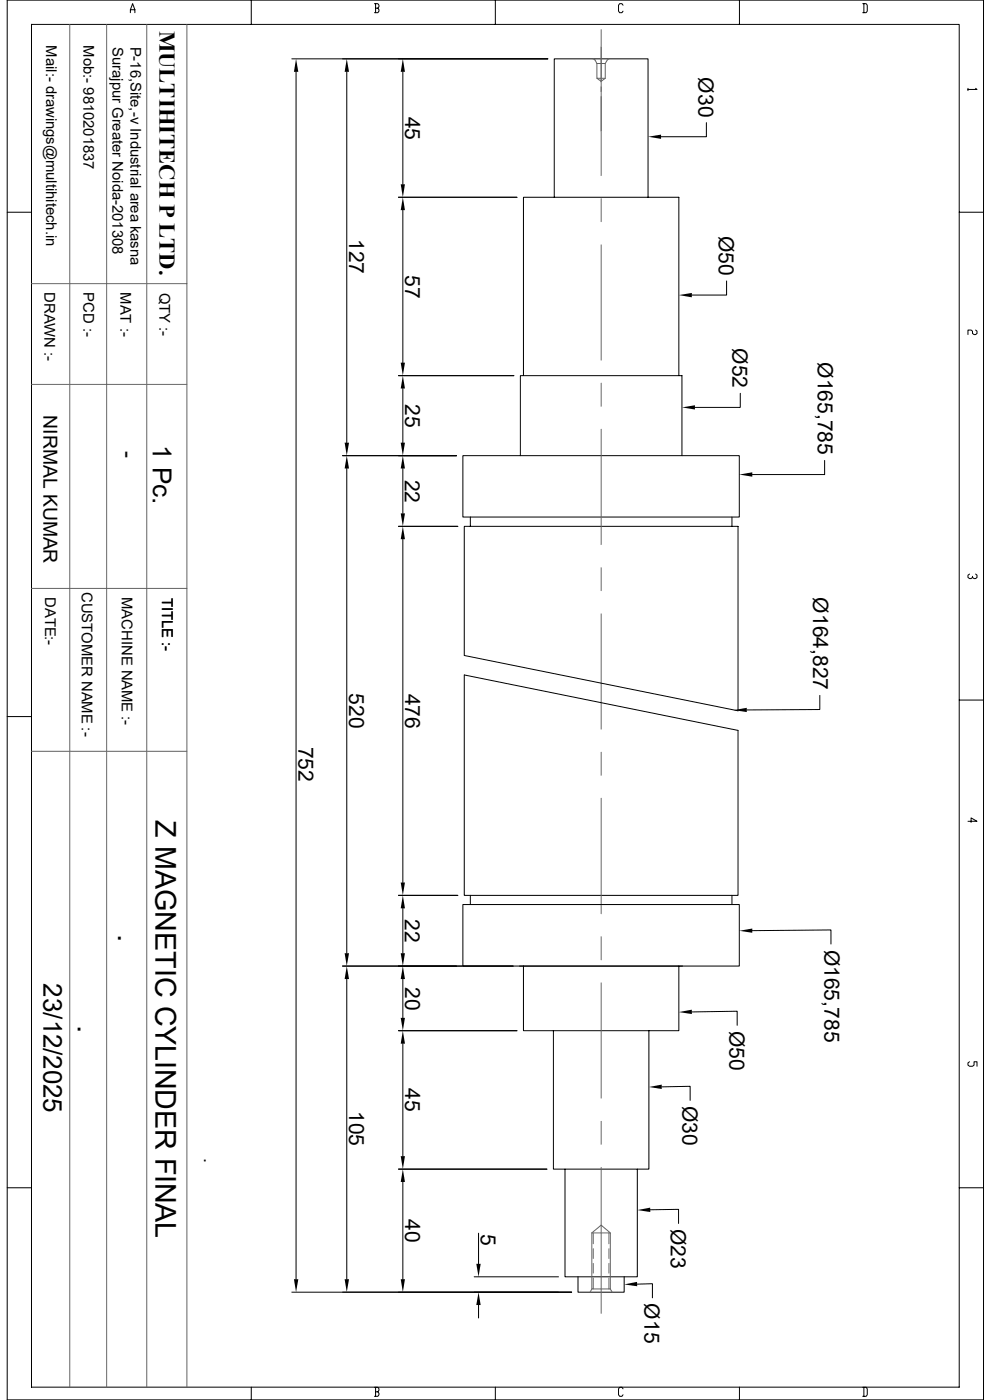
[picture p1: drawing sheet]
<svg xmlns="http://www.w3.org/2000/svg" width="297mm" height="420mm" viewBox="0 0 297 420" stroke-linecap="round" stroke-linejoin="round" font-family="sans-serif">
<g fill="none" stroke="#000" stroke-width=".3">
<path d="M2.2 0h292.6v419.9h-292.6zM9.4 7.3h278.1v408.8h-278.1zM9.4 7.3h.1M39.1 3.8v-.9l.7-1.8 .6 1.8v.9M39.1 2.9h1.3M75.3 0v7.3M87.5 17.7h76.7M112.2 1.1h1l.4 .5v.4l-.4 .5M112.6 2.5h.6l.4 .4v.4l-.4 .5h-1M112.6 1.1v2.7M148.5 0v7.3M186.7 1.6l-.3-.5h-.7l-.3 .5v1.7l.3 .5h.7l.3-.5"/>
<path d="M221.6 0v7.3M258.6 1.1h1l.3 .5v1.7l-.3 .5h-1M258.9 1.1v2.7M88.7 21.5v362.3M103.9 21.5v111.3M120.7 21.5v33.8M211.7 36.8v4.2h-13.6M290.1 26.5v.7M292.4 26.5l.4 .3h-2.7M119.4 59.2h35.5M166.1 59.2v-41.5h28.1v41.5M2.2 63.7h7.2"/>
<path d="M120.7 63v45.8M287.5 63.7h7.3M217.8 84.3v4.2h-10.5M292.4 99l.4 .4v.6l-.4 .4h-.5l-.4-.4v-.6l-.5-.4h-.9v1.4M119.4 112.7h34.6M120.7 116.5v16.3M156.9 112.7v-53.5h46.6v53.5M221.9 118v4.2h-13.6M102.7 136.7h34.1M138.7 136.7h82.9v18.4h-82.9zM156 136.7v-24h48.4v24M247.1 138.1v4.3h-21.6"/>
<path d="M103.9 140.5v145.5M119.4 157.9h17.8M120.7 140.5v13.5M139.1 157.9h82.1v55.3l-82.1-16.6zM141 155.1v2.8M219.4 155.1v2.8M120.7 161.8v103M290.6 172.2l-.5 .4v.6l.5 .4h.4l.5-.4M292.4 172.2l.4 .4v.6l-.4 .4h-.5l-.4-.4v-.3M2.2 215h7.2M139.1 202.5l82.1 16.6v49.5h-82.1zM245.7 208.6v4.3l-21.9 .1"/>
<path d="M287.5 210h7.3M290.1 246.4h2.7l-1.8-1v1.3M119.4 268.6h17.8M120.7 272.5v13.5M138.7 271.4h82.9v18.4h-82.9zM141 268.6v2.8M219.4 268.6v2.8M225.5 279.2l23.5-.2v4.2M102.7 289.8h51.1M103.9 293.7v90.1M120.7 293.7v11.7M155.7 289.8h48.9"/>
<path d="M156.9 289.8v19.4h46.6v-19.4M119.4 309.2h35.5M120.7 313.1v33.7M165.9 309.2v41.5h28.6v-41.5M207.3 303.6l13.6-.2v4.2M290.6 318.5l-.5 .4v.6l.5 .4h.9l.4-.4v-1h.9v1.4M198.3 326.1l8.5-.2v4.2M2.2 356.3h7.2M119.4 350.7h44.5M120.7 354.6v29.2M169.3 350.7v32.3h21.7v-32.3M287.5 356.3h7.3"/>
<path d="M143.4 370v9.1M194.9 362.9l8.5-.1v4.2M87.5 387.6h83.8M142.1 383h25.3M143.4 391.5v3.9M173.2 383v4.6h13.9v-4.6M191 385.2l4.5-.1v4.2M75.3 416.1v3.8M112.2 416.2h1l.4 .4v.5l-.4 .4M112.6 417.5h.6l.4 .5v.4l-.4 .5h-1M112.6 416.2v2.7M148.5 416.1v3.8"/>
<path d="M186.7 416.6l-.3-.4h-.7l-.3 .4v1.8l.3 .5h.7l.3-.5M221.6 416.1v3.8M258.6 416.2h1l.3 .4v1.8l-.3 .5h-1M258.9 416.2v2.7"/>
</g>
<g fill="#000">
<path d="M88.7 17.7l.7 3.8h-1.3zM103.9 17.7l.7 3.8h-1.3zM120.7 17.7l.7 3.8h-1.3zM120.1 55.3h1.3l-.7 3.9zM194.2 41l3.9-.6v1.3zM120.7 59.2l.7 3.8h-1.3zM203.5 88.5l3.8-.6v1.3zM120.7 112.7l.7 3.8h-1.3zM120.1 108.8h1.3l-.7 3.9zM103.3 132.8h1.3l-.7 3.9zM120.1 132.8h1.3l-.7 3.9zM204.4 122.2l3.9-.6v1.3z"/>
<path d="M103.9 136.7l.7 3.8h-1.3zM120.7 136.7l.7 3.8h-1.3zM120.1 154h1.3l-.7 3.9zM221.6 142.4l3.9-.7v1.3zM120.7 157.9l.7 3.9h-1.3zM219.9 213l3.9-.7v1.3zM120.1 264.8h1.3l-.7 3.8zM120.7 268.6l.7 3.9h-1.3zM221.6 279.2l3.9-.6v1.2zM103.3 286h1.3l-.7 3.8zM103.9 289.8l.7 3.9h-1.3zM120.1 286h1.3l-.7 3.8z"/>
<path d="M120.7 289.8l.7 3.9h-1.3zM120.1 305.4h1.3l-.7 3.8zM120.7 309.2l.7 3.9h-1.3zM203.5 303.6l3.8-.7v1.3zM194.5 326.1l3.8-.7v1.3zM120.1 346.8h1.3l-.7 3.9zM120.7 350.7l.7 3.9h-1.3zM142.7 379.1h1.4l-.7 3.9zM191 363l3.9-.7v1.3zM88.1 383.8h1.3l-.7 3.8zM103.3 383.8h1.3l-.7 3.8zM120.1 383.8h1.3l-.7 3.8z"/>
<path d="M143.4 387.6l.7 3.9h-1.4zM187.1 385.3l3.8-.7 .1 1.3z"/>
</g>
<g fill="none" stroke="#636466" stroke-width=".3">
<path d="M20.9 7.3v408.8M32 7.3v408.8M44 7.3v408.8M56 7.3v408.8M177.8 17.7l.5 .2 .6 1.1M178.9 19v4.5h2.5M180.2 8.9v43.8M181.4 19v4.5l-1.2 .9-1.3-.9M182.5 17.7l-.5 .2-.6 1.1h-2.5M180.2 59.6v6.9M180.2 73.4v34.6M9.4 85.1h46.6"/>
<path d="M9.4 115.3h46.6M180.2 114.9v7M180.2 128.8v34.6M9.4 176.5h46.6M180.2 170.3v6.9M180.2 184.1v34.6M9.4 225.4h46.6M180.2 225.7v6.9M180.2 239.5v34.6M180.2 281v7M180.2 294.9v34.5M180.2 336.4v6.9"/>
<path d="M180.2 350.2v43.8M177.4 369.9v16.8h5.5M177.4 369.9h5.5v16.8M177.4 369.9l2.8-2.4 2.7 2.4M177.8 369.9v3.2M177.8 374.6v2.9M177.8 379v2.9M182.5 369.9v3.2M182.5 374.6v2.9M182.5 379v2.9M177.4 386.7l-.5 .9M177.8 383.4v3.3"/>
<path d="M182.5 383.4v3.3M182.9 386.7l.6 .9"/>
</g>
<g font-size="8.8">
<text x="35.4" y="280.2" transform="rotate(90 35.4 280.2)">.</text>
<text x="23.3" y="307.6" transform="rotate(90 23.3 307.6)">.</text>
</g>
<text font-size="8.6" x="46.6" y="246" transform="rotate(90 46.6 246)">Z MAGNETIC CYLINDER FINAL</text>
<g font-size="7.8">
<text x="45.8" y="133.5" transform="rotate(90 45.8 133.5)">1 Pc.</text>
<text x="13" y="294.9" transform="rotate(90 13 294.9)">23/12/2025</text>
</g>
<text font-size="6.8" x="47.8" y="9.2" transform="rotate(90 47.8 9.2)">MULTIHITECH P LTD.</text>
<g font-size="6.3">
<text x="209.4" y="23.2" transform="rotate(90 209.4 23.2)">Ø30</text>
<text x="121.5" y="35" transform="rotate(90 121.5 35)">45</text>
<text x="104.6" y="71.7" transform="rotate(90 104.6 71.7)">127</text>
<text x="215.4" y="70.7" transform="rotate(90 215.4 70.7)">Ø50</text>
<text x="121.5" y="82.4" transform="rotate(90 121.5 82.4)">57</text>
<text x="219.5" y="104.4" transform="rotate(90 219.5 104.4)">Ø52</text>
<text x="245.2" y="108.7" transform="rotate(90 245.2 108.7)">Ø165,785</text>
<text x="121.5" y="121.2" transform="rotate(90 121.5 121.2)">25</text>
<text x="36.3" y="135.4" transform="rotate(90 36.3 135.4)">-</text>
<text x="121.4" y="143.8" transform="rotate(90 121.4 143.8)">22</text>
<text x="243.7" y="179.2" transform="rotate(90 243.7 179.2)">Ø164,827</text>
<text x="104.7" y="208" transform="rotate(90 104.7 208)">520</text>
<text x="121.5" y="208.1" transform="rotate(90 121.5 208.1)">476</text>
<text x="89.5" y="223.9" transform="rotate(90 89.5 223.9)">752</text>
<text x="121.4" y="275.8" transform="rotate(90 121.4 275.8)">22</text>
<text x="247.1" y="284.9" transform="rotate(90 247.1 284.9)">Ø165,785</text>
<text x="121.5" y="296.1" transform="rotate(90 121.5 296.1)">20</text>
<text x="218.6" y="309.3" transform="rotate(90 218.6 309.3)">Ø50</text>
<text x="121.5" y="326.5" transform="rotate(90 121.5 326.5)">45</text>
<text x="104.7" y="333.2" transform="rotate(90 104.7 333.2)">105</text>
<text x="204.5" y="331.8" transform="rotate(90 204.5 331.8)">Ø30</text>
<text x="121.5" y="365.8" transform="rotate(90 121.5 365.8)">40</text>
<text x="144.1" y="370.3" transform="rotate(90 144.1 370.3)">5</text>
<text x="201" y="368.7" transform="rotate(90 201 368.7)">Ø23</text>
<text x="193.2" y="391" transform="rotate(90 193.2 391)">Ø15</text>
</g>
<text font-size="5.8" x="13.1" y="124.6" transform="rotate(90 13.1 124.6)">NIRMAL KUMAR</text>
<text font-size="5.4" x="61.2" y="347.4" transform="rotate(90 61.2 347.4)">.</text>
<g font-size="4.4">
<text x="13.8" y="13.6" transform="rotate(90 13.8 13.6)">Mail:- drawings@multihitech.in</text>
<text x="25" y="13.6" transform="rotate(90 25 13.6)">Mob:- 9810201837</text>
<text x="33.7" y="14.1" transform="rotate(90 33.7 14.1)">Surajpur Greater Noida-201308</text>
<text x="39.1" y="14" transform="rotate(90 39.1 14)">P-16,Site,-v Industrial area kasna</text>
<text x="13.3" y="87.6" transform="rotate(90 13.3 87.6)">DRAWN :-</text>
<text x="25" y="87.6" transform="rotate(90 25 87.6)">PCD :-</text>
<text x="36.1" y="87.6" transform="rotate(90 36.1 87.6)">MAT :-</text>
<text x="47.8" y="87.8" transform="rotate(90 47.8 87.8)">QTY :-</text>
<text x="13.5" y="179.1" transform="rotate(90 13.5 179.1)">DATE:-</text>
<text x="24.5" y="177.5" transform="rotate(90 24.5 177.5)">CUSTOMER NAME :-</text>
<text x="36.5" y="179.1" transform="rotate(90 36.5 179.1)">MACHINE NAME :-</text>
<text x="48.6" y="179.3" transform="rotate(90 48.6 179.3)">TITLE :-</text>
</g>
</svg>
